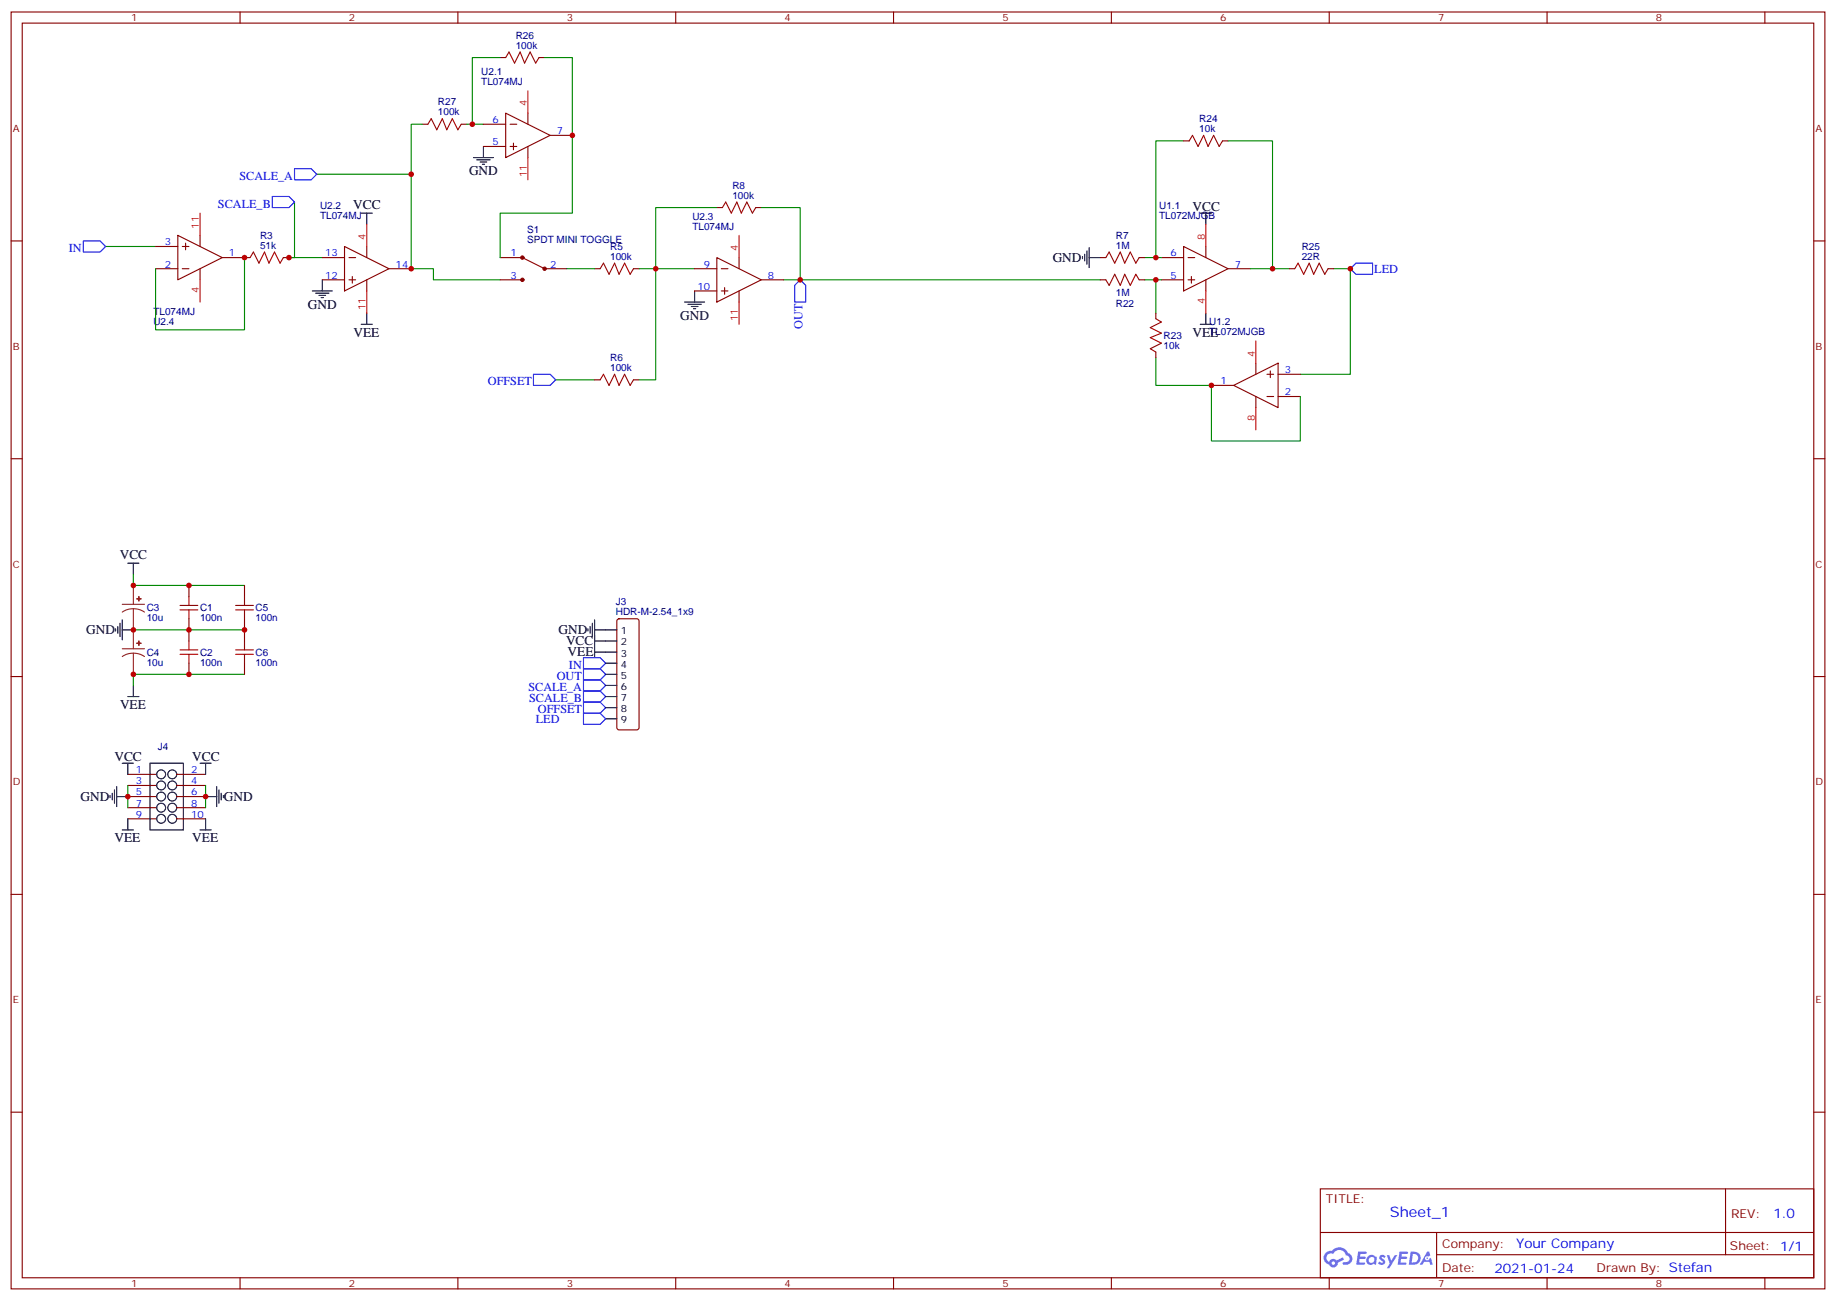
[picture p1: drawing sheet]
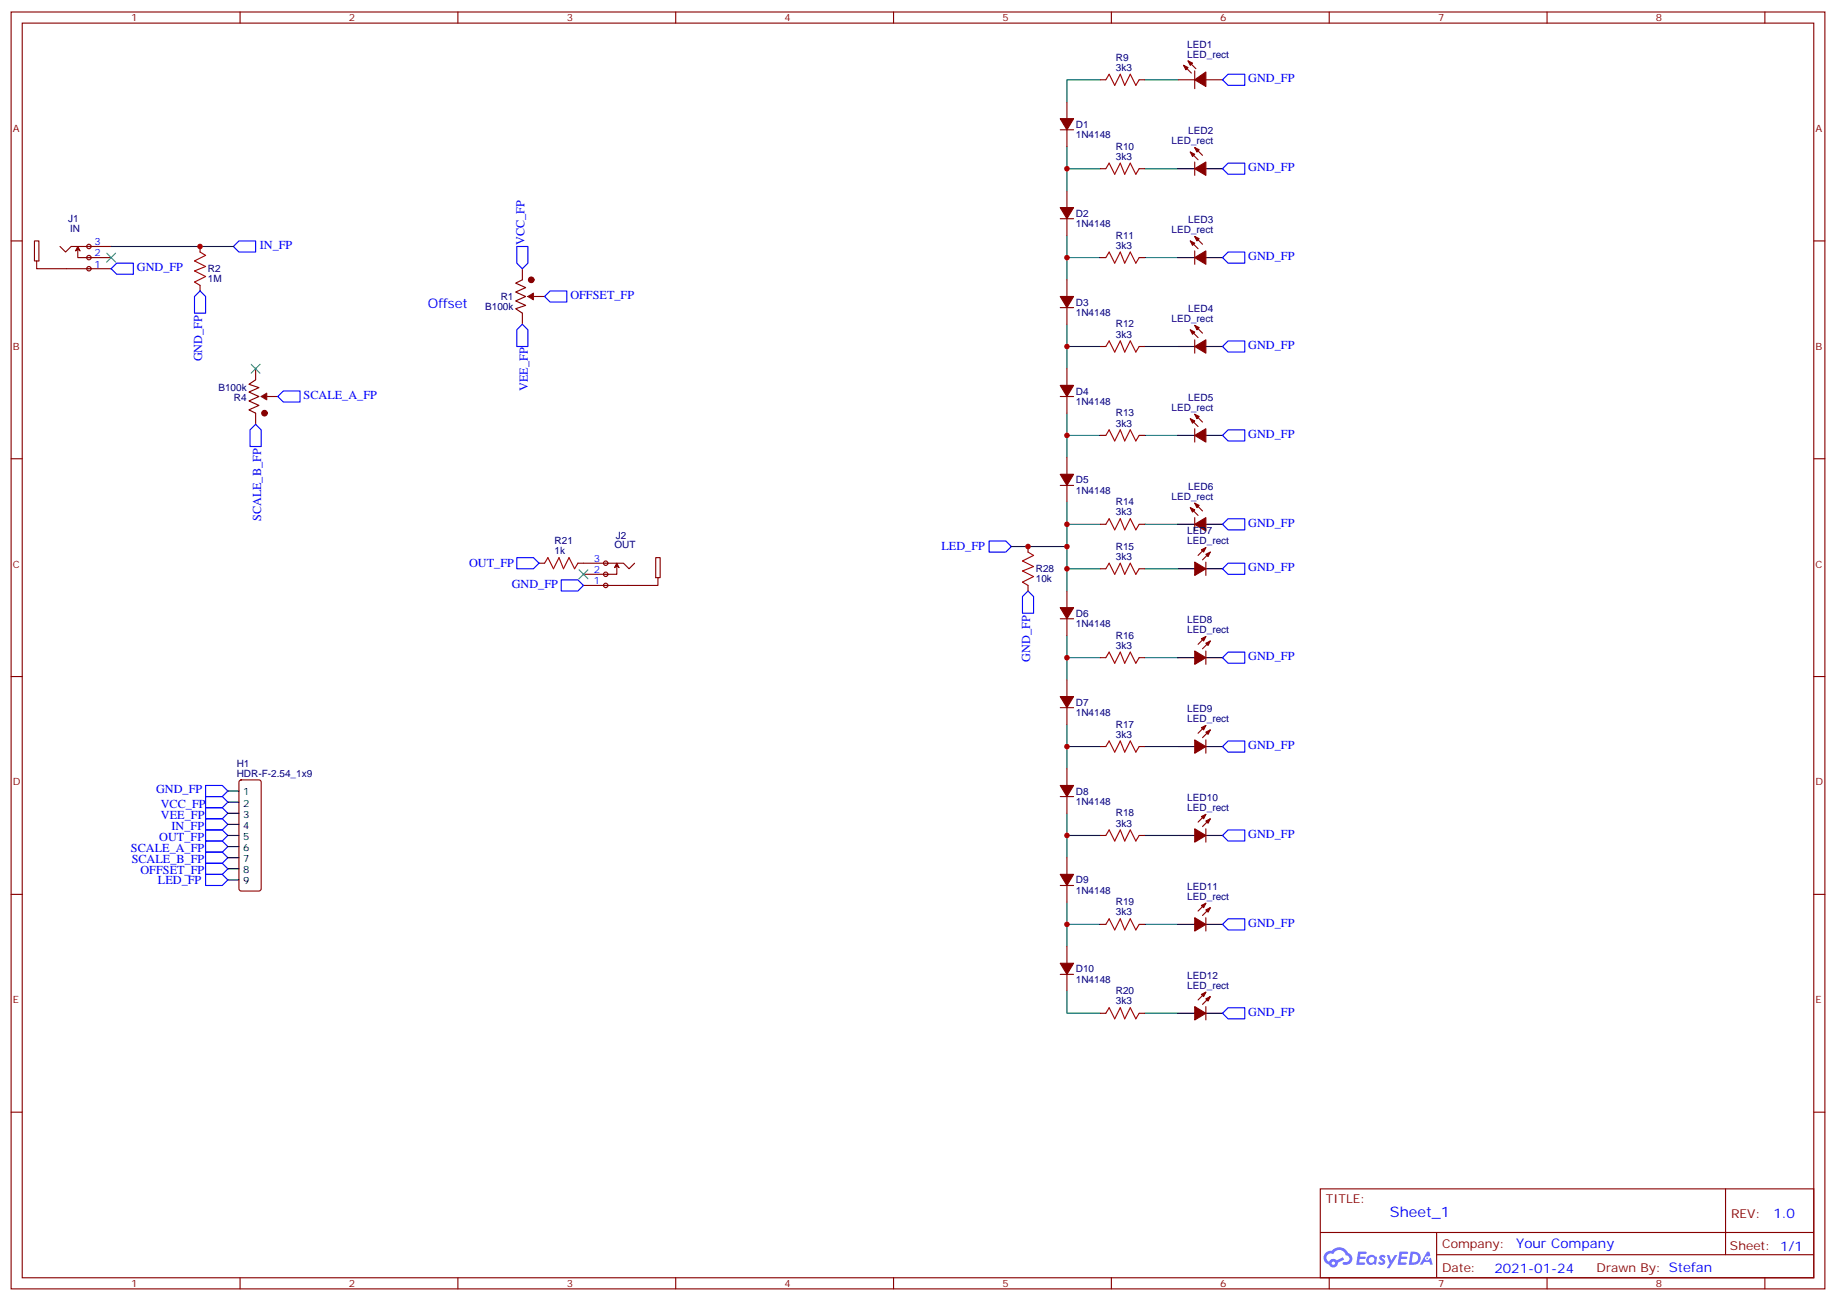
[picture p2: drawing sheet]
# EasyEDA schematic Affine_schematic.json

## Sheets
1 Main: TITLE: Sheet_1; REV: 1.0; Date: 2021-01-24; Sheet: 1/1; Drawn By: Stefan; Company: Your Company
2 Control

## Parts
sheet Control
D1  1N4148  [1N4148]
D2  1N4148  [1N4148]
D3  1N4148  [1N4148]
D4  1N4148  [1N4148]
D5  1N4148  [1N4148]
D6  1N4148  [1N4148]
D7  1N4148  [1N4148]
D8  1N4148  [1N4148]
D9  1N4148  [1N4148]
D10  1N4148  [1N4148]
H1  HDR-F-2.54_1x9  [HDR-F-2.54_1X9]
J1  IN  [THONKICONN]
J2  OUT  [THONKICONN]
LED1  LED_rect  [LED VERTICAL 0.1]
LED2  LED_rect  [LED VERTICAL 0.1]
LED3  LED_rect  [LED VERTICAL 0.1]
LED4  LED_rect  [LED VERTICAL 0.1]
LED5  LED_rect  [LED VERTICAL 0.1]
LED6  LED_rect  [LED VERTICAL 0.1]
LED7  LED_rect  [LED VERTICAL 0.1]
LED8  LED_rect  [LED VERTICAL 0.1]
LED9  LED_rect  [LED VERTICAL 0.1]
LED10  LED_rect  [LED VERTICAL 0.1]
LED11  LED_rect  [LED VERTICAL 0.1]
LED12  LED_rect  [LED VERTICAL 0.1]
R1  B100k  [ALPHA9MM]
R2  1M  [R_AXIAL-0.3]
R4  B100k  [ALPHA9MM]
R9  3k3  [RESISTOR_UPRIGHT]
R10  3k3  [RESISTOR_UPRIGHT]
R11  3k3  [RESISTOR_UPRIGHT]
R12  3k3  [RESISTOR_UPRIGHT]
R13  3k3  [RESISTOR_UPRIGHT]
R14  3k3  [RESISTOR_UPRIGHT]
R15  3k3  [RESISTOR_UPRIGHT]
R16  3k3  [RESISTOR_UPRIGHT]
R17  3k3  [RESISTOR_UPRIGHT]
R18  3k3  [RESISTOR_UPRIGHT]
R19  3k3  [RESISTOR_UPRIGHT]
R20  3k3  [RESISTOR_UPRIGHT]
R21  1k  [R_AXIAL-0.3]
R28  10k  [R_AXIAL-0.3]
sheet Main
C1  100n  [RAD-0.1]
C2  100n  [RAD-0.1]
C3  10u  [CAP-D5.0×F2.0]
C4  10u  [CAP-D5.0×F2.0]
C5  100n  [RAD-0.1]
C6  100n  [RAD-0.1]
J3  HDR-M-2.54_1x9  [HDR-M-2.54_1X9]
J4  Shrouded Header 2X05 PTH  [PINSHRD_PTH_2X05B]
R3  51k  [R_AXIAL-0.3]
R5  100k  [R_AXIAL-0.3]
R6  100k  [R_AXIAL-0.3]
R7  1M  [R_AXIAL-0.3]
R8  100k  [R_AXIAL-0.3]
R22  1M  [R_AXIAL-0.3]
R23  10k  [R_AXIAL-0.3]
R24  10k  [R_AXIAL-0.3]
R25  22R  [R_AXIAL-0.3]
R26  100k  [R_AXIAL-0.3]
R27  100k  [R_AXIAL-0.3]
S1  SPDT MINI TOGGLE  [MINI SPDT]
U1  TL072MJGB  [DIP8]  (sections 1,2)
U2  TL074MJ  [DIP14]  (sections 1,2,3,4)

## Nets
GND: C1.1 C2.2 C3.2 C4.1 C5.1 C6.2 J3.1 J4.3 J4.4 J4.5 J4.6 J4.7 J4.8 R7.1 U2.5(IN2+) U2.10(IN3+) U2.12(IN4+)
GND_FP: H1.1 J1.1(SLEVE/GND) J2.1(SLEVE/GND) LED1.1(+) LED2.1(A) LED3.1(A) LED4.1(A) LED5.1(A) LED6.1(A) LED7.2(C) LED8.2(C) LED9.2(C) LED10.2(C) LED11.2(C) LED12.2(C) R2.1 R28.1
VCC: C1.2 C3.1 C5.2 J3.2 J4.1 J4.2 U1.8(VCC+) U2.4(VCC+)
VCC_FP: H1.2 R1.1
VEE: C2.1 C4.2 C6.1 J3.3 J4.9 J4.10 U1.4(VCC-) U2.11(VCC-)
VEE_FP: H1.3 R1.3
IN: J3.4 U2.3(IN1+)
IN_FP: H1.4 J1.3(TIP) R2.2
LED: J3.9 R25.2 U1.3(IN1+)
LED_FP: D5.2(C) D6.1(A) H1.9 R14.1 R15.1 R28.2
OFFSET: J3.8 R6.1
OFFSET_FP: H1.8 R1.2
OUT: J3.5 R8.2 R22.1 U2.8(OUT3)
OUT_FP: H1.5 R21.1
SCALE_A: J3.6 R27.1 S1.3 U2.14(OUT4)
SCALE_A_FP: H1.6 R4.2
SCALE_B: J3.7 R3.2 U2.13(IN4-)
SCALE_B_FP: H1.7 R4.1
J2_3: J2.3(TIP) R21.2
LED1_2: LED1.2(-) R9.2
LED2_2: LED2.2(C) R10.2
LED3_2: LED3.2(C) R11.2
LED4_2: LED4.2(C) R12.2
LED5_2: LED5.2(C) R13.2
LED6_2: LED6.2(C) R14.2
R3_1: R3.1 U2.1(OUT1) U2.2(IN1-)
R5_1: R5.1 S1.2
R5_2: R5.2 R6.2 R8.1 U2.9(IN3-)
R9_1: D1.1(A) R9.1
R10_1: D1.2(C) D2.1(A) R10.1
R11_1: D2.2(C) D3.1(A) R11.1
R12_1: D3.2(C) D4.1(A) R12.1
R13_1: D4.2(C) D5.1(A) R13.1
R15_2: LED7.1(A) R15.2
R16_1: D6.2(C) D7.1(A) R16.1
R16_2: LED8.1(A) R16.2
R17_1: D7.2(C) D8.1(A) R17.1
R17_2: LED9.1(A) R17.2
R18_1: D8.2(C) D9.1(A) R18.1
R18_2: LED10.1(A) R18.2
R19_1: D9.2(C) D10.1(A) R19.1
R19_2: LED11.1(A) R19.2
R20_1: D10.2(C) R20.1
R20_2: LED12.1(A) R20.2
R26_1: R26.1 R27.2 U2.6(IN2-)
R26_2: R26.2 S1.1 U2.7(OUT2)
U1_1: R23.1 U1.1(OUT1) U1.2(IN1-)
U1_5: R22.2 R23.2 U1.5(IN2+)
U1_6: R7.2 R24.2 U1.6(IN2-)
U1_7: R24.1 R25.1 U1.7(OUT2)

Not connected (* = marked no-connect by the designer): J1 2(SWITCH)*; J2 2(SWITCH)*; R4 3*

## Notes on the sheets
sheet 2
- Offset

# EasyEDA board Affine_PCB.json

Outline 111.76 x 128.52 mm; copper layers: TopLayer, BottomLayer. Coordinates in mm from the lower left corner of the outline.
Outline path: 0,128.52 20.32,128.52 20.32,0 0,0 0,128.52 ; 7.62,60.71 7.62,35.81 12.7,35.81 12.7,60.71 7.62,60.71 ; 40.64,113.28 60.96,113.28 60.96,14.22 40.64,14.22 40.64,113.28 ; 91.44,113.28 111.76,113.28 111.76,14.22 91.44,14.22 91.44,113.28

## Design rules (mm)
Default: track 0.254, clearance 0.152, via 0.61, via hole 0.305

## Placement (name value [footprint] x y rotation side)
C1  100n  [RAD-0.1]  96.52 75.18 270 top
C2  100n  [RAD-0.1]  109.22 65.02 90 top
C3  10u  [CAP-D5.0×F2.0]  107.95 32 0 top
C4  10u  [CAP-D5.0×F2.0]  107.95 16.76 180 top
C5  100n  [RAD-0.1]  102.87 39.62 180 top
C6  100n  [RAD-0.1]  101.6 53.59 90 top
D1  -  [1N4148]  55.88 37.08 0 top
D2  -  [1N4148]  45.72 39.12 180 top
D3  -  [1N4148]  55.88 41.15 0 top
D4  -  [1N4148]  45.72 43.18 180 top
D5  -  [1N4148]  55.88 45.21 0 top
D6  -  [1N4148]  55.88 49.28 0 top
D7  -  [1N4148]  45.72 51.31 180 top
D8  -  [1N4148]  55.88 53.34 0 top
D9  -  [1N4148]  45.72 55.37 180 top
D10  -  [1N4148]  55.88 57.4 0 top
H1  HDR-F-2.54_1x9  [HDR-F-2.54_1X9]  43.18 72.64 270 bottom
Hole_gge2383  -  [Hole_gge2383]  7.62 125.53 0 top
Hole_gge2385  -  [Hole_gge2385]  7.87 3.02 0 top
Hole_gge2437  -  [Hole_gge2437]  10.16 108.2 0 top
Hole_gge2442  -  [Hole_gge2442]  10.16 72.64 0 top
Hole_gge2536  -  [Hole_gge2536]  10.16 16.76 0 top
Hole_gge2548  -  [Hole_gge2548]  10.16 29.46 0 top
Hole_gge9653  -  [Hole_gge9653]  10.16 90.42 0 top
Hole_gge9777  -  [Hole_gge9777]  50.8 90.42 0 top
Hole_gge11004  -  [Hole_gge11004]  94.74 103.12 0 top
Hole_gge11017  -  [Hole_gge11017]  43.94 103.12 0 top
Hole_gge11031  -  [Hole_gge11031]  57.66 23.11 0 top
Hole_gge11038  -  [Hole_gge11038]  108.46 23.11 0 top
J1  IN  [THONKICONN]  50.8 29.46 90 top
J2  OUT  [THONKICONN]  50.8 16.76 90 top
J3  HDR-M-2.54_1x9  [HDR-M-2.54_1X9]  93.98 72.64 270 top
J4  Shrouded Header 2X05 PTH  [PINSHRD_PTH_2X05B]  97.79 26.92 270 bottom
LED1  LED_rect  [LED VERTICAL 0.1]  50.8 37.08 180 top
LED2  LED_rect  [LED VERTICAL 0.1]  50.8 39.12 180 top
LED3  LED_rect  [LED VERTICAL 0.1]  50.8 41.15 180 top
LED4  LED_rect  [LED VERTICAL 0.1]  50.8 43.18 180 top
LED5  LED_rect  [LED VERTICAL 0.1]  50.8 45.21 180 top
LED6  LED_rect  [LED VERTICAL 0.1]  50.8 47.24 180 top
LED7  LED_rect  [LED VERTICAL 0.1]  50.8 49.28 180 top
LED8  LED_rect  [LED VERTICAL 0.1]  50.8 51.31 180 top
LED9  LED_rect  [LED VERTICAL 0.1]  50.8 53.34 180 top
LED10  LED_rect  [LED VERTICAL 0.1]  50.8 55.37 180 top
LED11  LED_rect  [LED VERTICAL 0.1]  50.8 57.4 180 top
LED12  LED_rect  [LED VERTICAL 0.1]  50.8 59.44 180 top
R1  B100k  [ALPHA9MM]  50.8 72.64 180 top
R2  1M  [R_AXIAL-0.3]  50.8 67.56 180 top
R3  51k  [R_AXIAL-0.3]  96.52 56.13 270 top
R4  B100k  [ALPHA9MM]  50.8 108.2 0 top
R5  100k  [R_AXIAL-0.3]  104.14 56.13 270 top
R6  100k  [R_AXIAL-0.3]  106.68 56.13 270 top
R7  1M  [R_AXIAL-0.3]  104.14 77.72 270 top
R8  100k  [R_AXIAL-0.3]  109.22 56.13 270 top
R9  3k3  [RESISTOR_UPRIGHT]  43.18 37.08 0 top
R10  3k3  [RESISTOR_UPRIGHT]  58.42 39.12 180 top
R11  3k3  [RESISTOR_UPRIGHT]  43.18 41.15 0 top
R12  3k3  [RESISTOR_UPRIGHT]  58.42 43.18 180 top
R13  3k3  [RESISTOR_UPRIGHT]  43.18 45.21 0 top
R14  3k3  [RESISTOR_UPRIGHT]  58.42 47.24 180 top
R15  3k3  [RESISTOR_UPRIGHT]  43.18 49.28 0 top
R16  3k3  [RESISTOR_UPRIGHT]  58.42 51.31 180 top
R17  3k3  [RESISTOR_UPRIGHT]  43.18 53.34 0 top
R18  3k3  [RESISTOR_UPRIGHT]  58.42 55.37 180 top
R19  3k3  [RESISTOR_UPRIGHT]  43.18 57.4 0 top
R20  3k3  [RESISTOR_UPRIGHT]  58.42 59.44 180 top
R21  1k  [R_AXIAL-0.3]  43.18 20.57 270 top
R22  1M  [R_AXIAL-0.3]  106.68 77.72 270 top
R23  10k  [R_AXIAL-0.3]  109.22 77.72 270 top
R24  10k  [R_AXIAL-0.3]  99.06 77.72 90 top
R25  22R  [R_AXIAL-0.3]  101.6 77.72 90 top
R26  100k  [R_AXIAL-0.3]  99.06 56.13 270 top
R27  100k  [R_AXIAL-0.3]  93.98 56.13 90 top
R28  10k  [R_AXIAL-0.3]  50.8 65.02 180 top
S1  SPDT MINI TOGGLE  [MINI SPDT]  101.6 90.42 0 top
U1  TL072MJGB  [DIP8]  102.87 67.56 0 top
U2  TL074MJ  [DIP14]  101.6 45.97 0 top

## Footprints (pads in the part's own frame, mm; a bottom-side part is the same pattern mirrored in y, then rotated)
1N4148
  oval 1.27x1.27 hole 0.635: 1(-1.27,0) 2(1.27,0)
ALPHA9MM
  oval 1.524x1.524 hole 0.914: 1(-2.54,-7.62) 2(0,-7.62) 3(2.54,-7.62)
  oval 1.651x2.159 hole 1.016x1.524: 4(-5.08,0) 4(5.08,0)
CAP-D5.0×F2.0
  oval 1.3x1.3 hole 0.8: 1(-1,0) 2(1,0)
DIP8
  rect 1.397x1.397 hole 0.711: 1(-3.81,-3.81)
  oval 1.397x1.397 hole 0.711: 2(-1.27,-3.81) 3(1.27,-3.81) 4(3.81,-3.81) 5(3.81,3.81) 6(1.27,3.81) 7(-1.27,3.81) 8(-3.81,3.81)
DIP14
  rect 1.397x1.397 hole 0.711: 1(-7.62,-3.81)
  oval 1.397x1.397 hole 0.711: 2(-5.08,-3.81) 3(-2.54,-3.81) 4(0,-3.81) 5(2.54,-3.81) 6(5.08,-3.81) 7(7.62,-3.81) 8(7.62,3.81) 9(5.08,3.81) 10(2.54,3.81) 11(0,3.81) 12(-2.54,3.81) 13(-5.08,3.81) 14(-7.62,3.81)
HDR-F-2.54_1X9
  rect 1.575x1.575 hole 0.889: 1(-10.16,0)
  oval 1.575x1.575 hole 0.889: 2(-7.62,0) 3(-5.08,0) 4(-2.54,0) 5(0,0) 6(2.54,0) 7(5.08,0) 8(7.62,0) 9(10.16,0)
HDR-M-2.54_1X9
  rect 1.575x1.575 hole 0.889: 1(-10.16,0)
  oval 1.575x1.575 hole 0.889: 2(-7.62,0) 3(-5.08,0) 4(-2.54,0) 5(0,0) 6(2.54,0) 7(5.08,0) 8(7.62,0) 9(10.16,0)
Hole_gge2383
  round 3.5 hole 3.5 unplated: (0,0)
Hole_gge2385
  round 3.5 hole 3.5 unplated: (0,0)
Hole_gge2437
  round 7 hole 7 unplated: (0,0)
Hole_gge2442
  round 7 hole 7 unplated: (0,0)
Hole_gge2536
  round 6 hole 6 unplated: (0,0)
Hole_gge2548
  round 6 hole 6 unplated: (0,0)
Hole_gge9653
  round 12.192 hole 12.192 unplated: (0,0)
Hole_gge9777
  round 16.51 hole 16.51 unplated: (0,0)
Hole_gge11004
  round 3.048 hole 3.048 unplated: (0,0)
Hole_gge11017
  round 3.048 hole 3.048 unplated: (0,0)
Hole_gge11031
  round 3.048 hole 3.048 unplated: (0,0)
Hole_gge11038
  round 3.048 hole 3.048 unplated: (0,0)
LED VERTICAL 0.1
  oval 1.33x1.33 hole 0.737: 1(1.27,0)
  rect 1.33x1.33 hole 0.737: 2(-1.27,0)
MINI SPDT
  rect 2.5x3.5 hole 1.5x2.5: 1(-4.7,0)
  oval 2.5x3.5 hole 1.5x2.575: 2(0,0)
  oval 2.5x3.5 hole 1.5x2.5: 3(4.7,0)
PINSHRD_PTH_2X05B
  rect 1.415x1.415 hole 1.016: 1(-5.08,-1.27) 2(-5.08,1.27) 3(-2.54,-1.27) 4(-2.54,1.27) 5(0,-1.27) 6(0,1.27) 7(2.54,-1.27) 8(2.54,1.27) 9(5.08,-1.27) 10(5.08,1.27)
R_AXIAL-0.3
  oval 1.88x1.88 hole 0.899: 1(-3.81,0) 2(3.81,0)
RAD-0.1
  oval 1.194x1.194 hole 0.711: 1(-1.27,0) 2(1.27,0)
RESISTOR_UPRIGHT
  oval 1.5x1.5 hole 0.889: 1(0,0) 2(2.54,0)
THONKICONN
  oval 2.7x1.7 hole 1.5x0.5: 1(0,-6.48) 2(0,-3.38) 3(0,4.92)

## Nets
As in the schematic.

Pads without a net: J1 2; J2 2; R1 4; R4 3 4

## Via types
v1: diameter 0.61, hole 0.305, TopLayer to BottomLayer, 5 vias

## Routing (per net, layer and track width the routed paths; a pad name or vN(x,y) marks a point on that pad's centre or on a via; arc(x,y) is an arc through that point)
VCC: length 68.5
  TopLayer w0.254: C5.2 U2.4 ; v1(97.79,61.72) 97.79,70.1 U1.8 C1.2 95.5,74.93 95.5,78.74 J3.2
  BottomLayer w0.254: v1(97.79,61.72) 99.57,61.72 100.58,60.71 100.58,59.18 97.79,56.39 97.79,45.97 U2.4 ; J4.2 J4.1 C3.1 101.6,37.35 C5.2
VCC_FP: length 11.4
  TopLayer w0.254: R1.1 51.82,81.79 46.99,81.79 45.47,80.26 H1.2
VEE: length 93
  TopLayer w0.254: U1.4 105.41,62.48 105.41,56.13 C6.1 U2.11 107.95,43.43 107.95,38.61 105.41,36.07 105.41,18.3 C4.2 104.14,16.76 J4.9 J4.10
  BottomLayer w0.254: J3.3 92.46,76.2 92.46,72.39 93.47,71.37 94.74,71.37 96.52,69.6 102.11,69.6 106.68,65.02 U1.4 C2.1
VEE_FP: length 6.1
  TopLayer w0.254: R1.3 45.72,77.72 H1.3
(no net): length 20.4
  TopLayer w0.902: -0.13,116.08 20.32,116.08
BAR: length 7.1
  TopLayer w0.508: 12.95,48.26 20.07,48.26
FOO: length 7.1
  TopLayer w0.508: 0.25,48.26 7.37,48.26
IN: length 35.2
  TopLayer w0.254: U2.3 97.79,43.43 97.79,60.71 97.03,61.47 97.03,70.87 95.5,72.39 ; 95.5,72.39 95.5,73.66 J3.4 ; 95.5,72.39 95.5,72.42
IN_FP: length 71.5
  TopLayer w0.254: J1.3 49.69,33.27 57.4,33.27 60.2,36.07 60.2,63.25 57.15,66.29 47.77,66.29 46.99,67.08 R2.2
  BottomLayer w0.254: H1.4 46.48,75.18 48.01,73.66 48.01,69.6 46.99,68.58 R2.2
J2_3: length 2.7
  TopLayer w0.254: J2.3 R21.2
LED: length 33.7
  TopLayer w0.254: v1(96.27,65.53) 96.27,64.77 J3.9 ; v1(105.41,79.76) 105.41,65.02 U1.3
  BottomLayer w0.254: v1(105.41,79.76) 103.38,79.76 R25.2 ; v1(96.27,65.53) 102.36,65.53 U1.3
LED1_2: length 7.2
  TopLayer w0.254: LED1.2 51.05,38.1 46.74,38.1 R9.2
LED2_2: length 3.8
  TopLayer w0.254: R10.2 LED2.2
LED3_2: length 7.2
  TopLayer w0.254: LED3.2 51.05,42.16 46.74,42.16 R11.2
LED4_2: length 3.8
  TopLayer w0.254: R12.2 LED4.2
LED5_2: length 7.2
  TopLayer w0.254: R13.2 46.74,46.23 51.05,46.23 LED5.2
LED6_2: length 3.8
  TopLayer w0.254: R14.2 LED6.2
LED_FP: length 38.8
  TopLayer w0.254: R15.1 44.45,48.01 46.23,48.01 46.48,48.26 53.59,48.26 D6.1 55.63,49.28 57.66,47.24 R14.1 57.15,45.97 D5.2 ; H1.9 45.72,65.02 R28.2
  BottomLayer w0.254: R15.1 41.91,50.55 41.91,61.21 H1.9
OFFSET: length 14.8
  BottomLayer w0.254: R6.1 104.9,61.72 102.62,61.72 101.85,62.48 98.04,62.48 95.5,65.02 J3.8
OFFSET_FP: length 21.5
  BottomLayer w0.254: H1.8 44.45,66.29 49.78,66.29 50.8,67.31 R1.2
OUT: length 55.5
  TopLayer w0.254: U2.8 R8.2 110.74,53.85 110.74,60.45 107.95,63.25 107.95,80.26 R22.1
  BottomLayer w0.254: J3.5 95.5,74.17 95.5,80.26 98.55,83.31 104.9,83.31 R22.1
OUT_FP: length 49.5
  TopLayer w0.254: R21.1 41.66,25.91 41.66,71.12 H1.5
R3_1: length 21.4
  TopLayer w0.254: R3.1 95.25,58.67 95.25,43.43 U2.1 U2.2
R5_1: length 31.7
  TopLayer w0.254: R5.1 102.87,61.21 102.87,89.41 101.85,90.42 S1.2
R5_2: length 13.8
  TopLayer w0.254: U2.9 R6.2 106.68,57.4 R8.1
  BottomLayer w0.254: R5.2 R6.2
R9_1: length 12.5
  TopLayer w0.254: D1.1 53.34,35.81 44.45,35.81 R9.1
R10_1: length 13.6
  TopLayer w0.254: R10.1 57.15,37.85 D1.2
  BottomLayer w0.254: D2.1 48.01,38.1 55.37,38.1 55.88,37.59 56.64,37.59 D1.2
R11_1: length 13.6
  TopLayer w0.254: R11.1 43.18,40.39 D2.2
  BottomLayer w0.254: D3.1 53.59,40.13 46.48,40.13 45.97,39.62 44.96,39.62 D2.2
R12_1: length 13.6
  TopLayer w0.254: R12.1 57.15,41.91 D3.2
  BottomLayer w0.254: D4.1 48.01,42.16 55.12,42.16 56.13,41.15 D3.2
R13_1: length 13.6
  TopLayer w0.254: R13.1 43.18,44.45 D4.2 44.96,43.69 45.72,43.69 46.23,44.2 53.59,44.2 D5.1
R15_2: length 3.8
  TopLayer w0.254: R15.2 LED7.1
R16_1: length 13.6
  TopLayer w0.254: D6.2 57.15,50.04 R16.1
  BottomLayer w0.254: D7.1 48.01,50.29 55.37,50.29 55.88,49.78 56.64,49.78 D6.2
R16_2: length 7.2
  TopLayer w0.254: LED8.1 50.55,52.32 53.59,52.32 54.61,51.31 R16.2
R17_1: length 13.6
  TopLayer w0.254: D7.2 43.18,52.58 R17.1
  BottomLayer w0.254: D7.2 45.47,51.31 46.48,52.32 53.59,52.32 D8.1
R17_2: length 3.8
  TopLayer w0.254: R17.2 LED9.1
R18_1: length 13.6
  TopLayer w0.254: D8.2 57.15,54.1 R18.1
  BottomLayer w0.254: D8.2 56.9,53.59 55.88,53.59 55.12,54.36 48.01,54.36 D9.1
R18_2: length 7.2
  TopLayer w0.254: R18.2 54.86,56.39 50.55,56.39 LED10.1
R19_1: length 15
  TopLayer w0.254: R19.1 43.18,56.64 D9.2
  BottomLayer w0.254: D10.1 53.59,58.42 46.99,58.42 46.74,58.67 44.45,58.67 R19.1
R19_2: length 3.8
  TopLayer w0.254: R19.2 LED11.1
R20_1: length 2.6
  TopLayer w0.254: R20.1 57.15,58.17 D10.2
R20_2: length 7.4
  TopLayer w0.254: LED12.1 50.8,60.71 53.09,60.71 54.36,59.44 R20.2
R26_1: length 27.4
  TopLayer w0.254: U2.6 106.68,42.42 100.33,48.77 100.33,58.67 R26.1
  BottomLayer w0.254: R26.1 97.54,58.42 95.25,58.42 93.98,59.69 R27.2
R26_2: length 56.7
  TopLayer w0.254: v1(101.35,57.66) 101.35,60.96 100.33,61.98 100.33,84.45 96.9,87.88 S1.1
  BottomLayer w0.254: U2.7 104.39,46.99 101.85,46.99 100.33,48.51 100.33,51.05 R26.2 99.06,55.37 v1(101.35,57.66)
SCALE_A: length 59.1
  TopLayer w0.254: S1.3 103.51,93.22 95.25,93.22 92.2,90.17 92.2,71.88 J3.6 92.2,68.33 92.2,54.1 R27.1 U2.14
SCALE_A_FP: length 52.7
  TopLayer w0.254: R4.2 50.8,101.09 53.09,98.81 57.66,98.81 59.69,96.77 59.69,72.9 56.9,70.1 H1.6
SCALE_B: length 20.4
  TopLayer w0.254: U2.13 R3.2
  BottomLayer w0.254: R3.2 92.46,56.39 92.46,66.55 93.47,67.56 J3.7
SCALE_B_FP: length 37.9
  BottomLayer w0.254: H1.7 41.66,69.09 41.66,96.52 45.72,100.58 R4.1
U1_1: length 31.9
  TopLayer w0.254: R23.1 110.74,80.01 v1(110.74,62.48)
  BottomLayer w0.254: v1(110.74,62.48) 102.87,62.48 U1.2 U1.1
U1_5: length 5.1
  TopLayer w0.254: R22.2 U1.5
  BottomLayer w0.254: R23.2 R22.2
U1_6: length 12.3
  TopLayer w0.254: U1.6 R7.2
  BottomLayer w0.254: R7.2 104.14,76.45 R24.2
U1_7: length 5.1
  TopLayer w0.254: U1.7 R25.1
  BottomLayer w0.254: R24.1 R25.1

## Copper pours and planes (outline as drawn; the poured copper is in the pictures)
GND on TopLayer: 91.44,113.28 111.76,113.28 111.76,14.22 91.44,14.22
GND on BottomLayer: 91.44,113.28 111.76,113.28 111.76,14.22 91.44,14.22
GND_FP on TopLayer: 40.64,113.28 60.96,113.28 60.96,14.22 40.64,14.22
GND_FP on BottomLayer: 40.64,113.28 60.96,113.28 60.96,14.22 40.64,14.22

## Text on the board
BottomSilkLayer: JLCJLCJLCJLC | +12 | -12 | REV 2.2
TopSilkLayer: JLCJLCJLCJLC | TL074 | TL072 | Below resistors / 3.3k | AFFINE | Offset | Invert | Scale | Out | In
